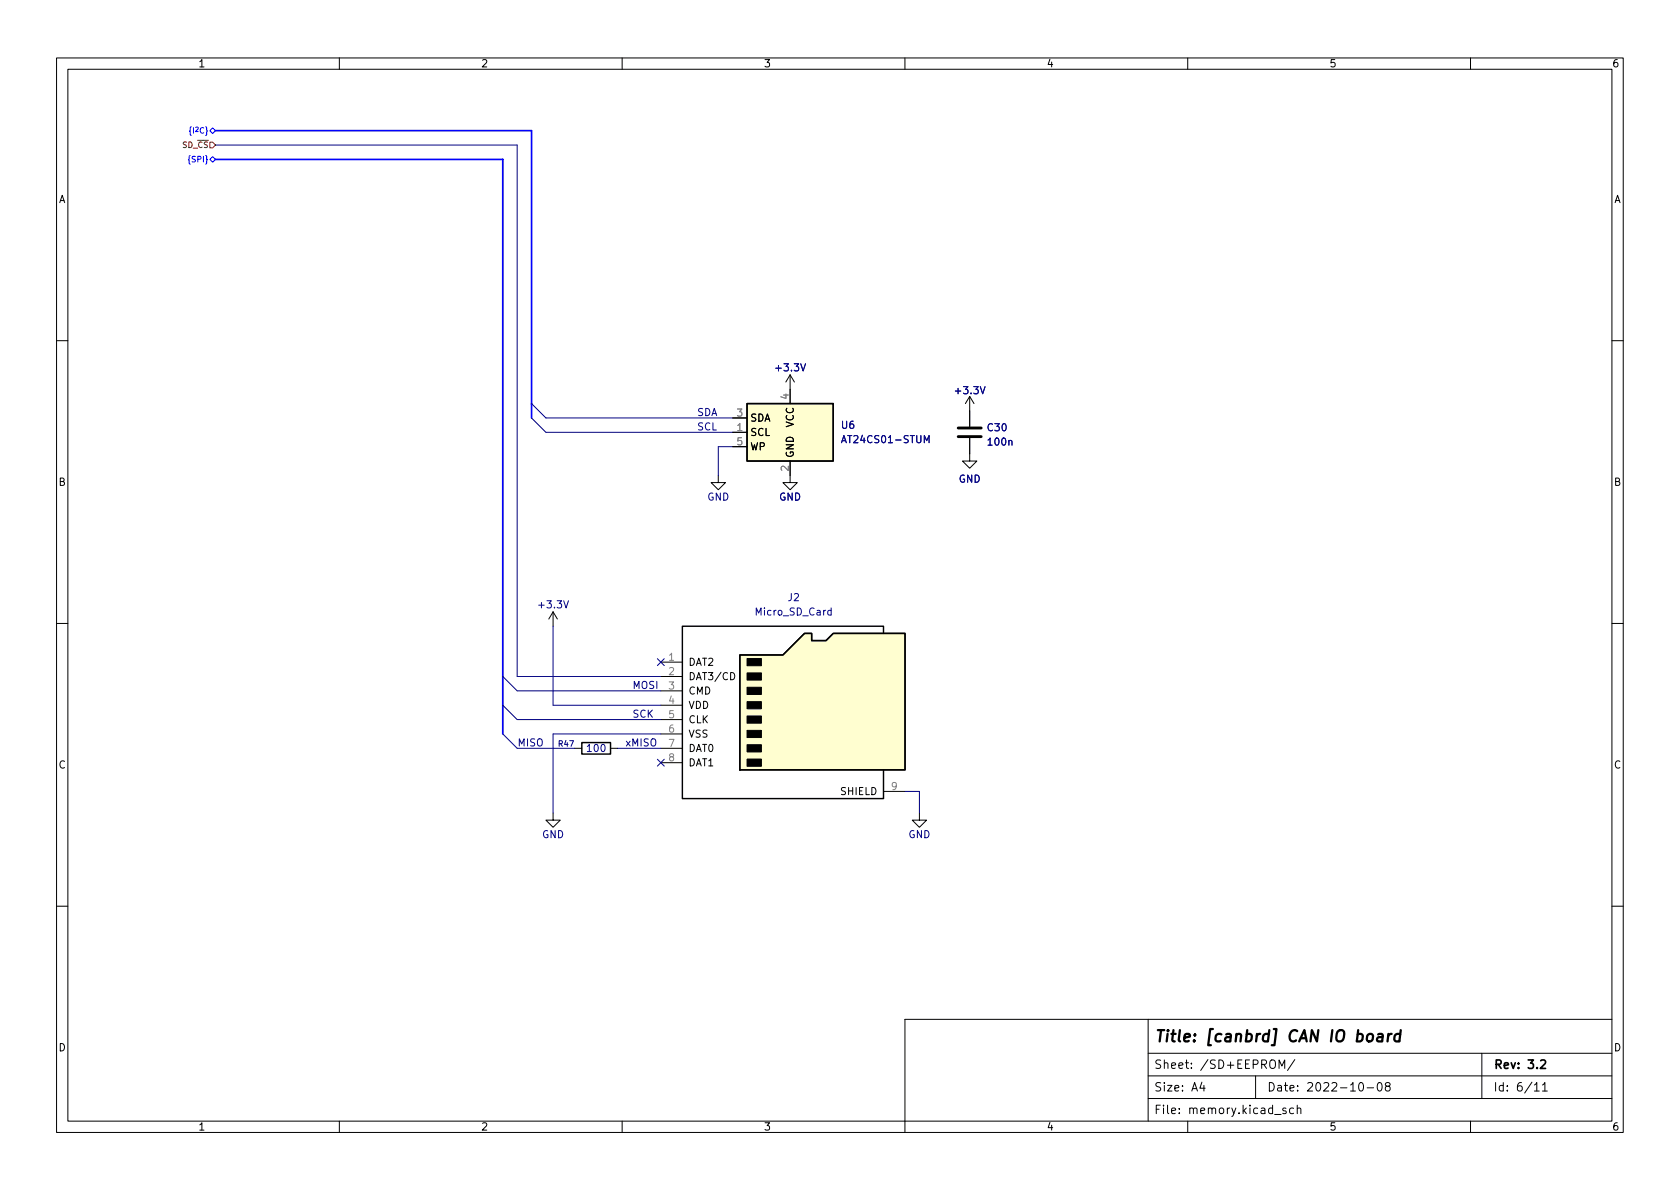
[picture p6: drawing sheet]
<svg xmlns="http://www.w3.org/2000/svg" width="297mm" height="210mm" viewBox="0 0 297 210" stroke-linecap="round" stroke-linejoin="round" font-family="sans-serif">
<g fill="none" stroke="#000" stroke-width=".18">
<path d="M10 10.2h277v190.1h-277zM12 12.2h273v186.1h-273zM60 10.2v2M110 10.2v2M160 10.2v2M210 10.2v2M260 10.2v2M10 60.2h2M129.5 76.4h2.6M129.5 73.9h2.6M129.5 79h2.6M139.7 66.3l-.8 1.3"/>
<path d="M139.7 66.3v5.1M139.7 66.3l.8 1.3M171.4 77.5v4h1.3l-1.3 1.3-1.2-1.3h1.2M171.4 70.1l-.7 1.3M171.4 70.1v5.3M171.4 70.1l.8 1.3M285 60.2h2M127 84.1v1.2h1.3l-1.3 1.3-1.3-1.3h1.3M139.7 81.5v3.8h1.3l-1.3 1.3-1.3-1.3h1.3M10 110.2h2M97.8 108.2l-.8 1.3M97.8 108.2v2.5"/>
<path d="M97.8 108.2l.8 1.3M116.8 117.1h3.8M116.8 119.6h3.8M129.2 118.9a.64 .64 0 0 1 .7 .7 .64 .64 0 0 1-.7 .6zM285 110.2h2M101.6 132.3h1.3M107.9 132.3h1.3M116.8 122.2h3.8M116.8 124.7h3.8M116.8 127.2h3.8M116.8 129.8h3.8M116.8 132.3h3.8"/>
<path d="M116.8 134.9h3.8M156.2 139.9h3.8M97.8 143.8v1.2h1.3l-1.3 1.3-1.3-1.3h1.3M162.6 143.8v1.2h1.2l-1.2 1.3-1.3-1.3h1.3M10 160.2h2M285 160.2h2M60 198.3v2M110 198.3v2M203 194.3h82M203 190.3h82M203 186.3h82M203 180.3v18"/>
<path d="M210 198.3v2M212.5 191.4l-.4 1h1M212.9 191.9v1M222 190.3v4M226.1 188.9v-1.5l.5 1.1 .5-1.1v1.5M227.4 196l-.4-.1-.2 .2 .1 .3 .5 .1v.4h-.6M228.7 196l-.4-.1-.3 .3v.4l.1 .3h.6M228.9 187.4l-1.3 1.9M229.4 196.1l.2-.2 .3 .1 .1 .9M229.4 195.4v1.5M240.4 191.5l.2-.1a.81 .81 0 0 1 .6 .7 .81 .81 0 0 1-.3 .8h-.2a.81 .81 0 0 1-.6-.6 .81 .81 0 0 1 .3-.8zM241.7 192.4h1.2"/>
<path d="M243.7 191.5l.2-.1a.81 .81 0 0 1 .5 .7 .81 .81 0 0 1-.3 .8h-.1a.81 .81 0 0 1-.6-.6 .81 .81 0 0 1 .3-.8zM245.2 192.1l-.3-.3 .1-.2 .2-.2 .4 .1 .2 .2-.1 .2-.6 .2-.2 .3 .1 .4 .2 .1h.3l.3-.3-.1-.4-.2-.1M260 198.3v2M262 186.3v8M271.3 191.9l.4-.5v1.5M271.3 192.9h.9M272.7 191.9l.4-.5v1.5M272.7 192.9h.9M285 180.3h-125v20"/>
</g>
<path d="M272.4 187.6l.6-.2 .2 .2 .1 .3-1 1h1" fill="none" stroke="#000" stroke-width=".3"/>
<path d="M243.7 182.9l.2-.1 .5 .1v1.3M244.5 183.3l-.7 .1a.4 .4 0 0 0-.3 .3 .4 .4 0 0 0 .2 .5l.7-.1M245.5 182.8l-.2 1.4M246.1 182.8l-.4 .1-.3 .3M247.6 182.9a.66 .66 0 0 0-1 .3l-.1 .6 .2 .3 .1 .1 .6-.1M247.7 182.2l-.3 2" fill="none" stroke="#000" stroke-width=".4"/>
<g fill="#fffed0" stroke="#fffed0" stroke-width=".18">
<path d="M132.1 71.4h15.2v10.1h-15.2z"/>
<path d="M130.8 115.8h7.6l3.8-3.8h1.3v1.3h2.5l1.3-1.3h12.7v24.1h-29.2z"/>
</g>
<path d="M132.1 71.4h15.2v10.1h-15.2zM130.8 115.8h7.6l3.8-3.8h1.3v1.3h2.5l1.3-1.3h12.7v24.1h-29.2zM156.2 112v-1.3h-35.6v30.5h35.6v-5.1M102.9 131.3h5v2h-5z" fill="none" stroke="#000" stroke-width=".25"/>
<path d="M148.8 78.3l.4-1.3 .4 1.3M163.4 78.3v-1.3l.4 .9 .5-.9v1.3M116.2 116.5l1.2 1.2M117.4 116.5l-1.2 1.2M147 108l-.4-.1-.2 .3 .1 .5h.5M147 107.5v1.3M116.2 134.3l1.2 1.2M117.4 134.3l-1.2 1.2" fill="none" stroke="#000084" stroke-width=".18"/>
<path d="M169.4 77.2h4.1M169.4 75.7h4.1" fill="none" stroke="#000" stroke-width=".51"/>
<path d="M132.1 119h2.5v1.3h-2.5zM132.1 116.5h2.5v1.2h-2.5zM132.1 134.2h2.5v1.3h-2.5zM132.1 131.7h2.5v1.3h-2.5zM132.1 129.2h2.5v1.2h-2.5zM132.1 126.6h2.5v1.3h-2.5zM132.1 124.1h2.5v1.2h-2.5zM132.1 121.5h2.5v1.3h-2.5z" fill="#000" stroke="#000" stroke-width=".18"/>
<path d="M37.6 22.6l.5 .5-.5 .5-.5-.5zM37.6 27.7l.5 .5-.5 .5-.5-.5z" fill="none" stroke="#00f" stroke-width=".18"/>
<path d="M37.1 25.1h.5l.5 .5-.5 .5h-.5z" fill="none" stroke="#800000" stroke-width=".18"/>
<path d="M38.1 28.2h50.8v101.6M38.1 23.1h55.9v50.8" fill="none" stroke="#00f" stroke-width=".3"/>
<path d="M38.1 25.6h53.3v94h25.4M94 71.4l2.5 2.5h33M94 73.9l2.5 2.5h33M129.5 79h-2.5v5.1M88.9 119.6l2.5 2.6h25.4M97.8 110.7v14h19M88.9 124.7l2.5 2.5h25.4M88.9 129.8l2.5 2.5h10.2M109.2 132.3h7.6M116.8 129.8h-19v14M160 139.9h2.6v3.9" fill="none" stroke="#000080" stroke-width=".18"/>
<text font-size="2.8" x="204" y="184.3">Title: [canbrd] CAN IO board</text>
<g font-size="2.1">
<text x="204" y="189">Sheet: /SD+EEPROM/</text>
<text x="264" y="189">Rev: 3.2</text>
<text x="204" y="193">Size: A4</text>
<text x="204" y="197">File: memory.kicad_sch</text>
<text x="224" y="193">Date: 2022-10-08</text>
<text x="264" y="193">Id: 6/11</text>
</g>
<g font-size="1.8">
<text x="35" y="11.9">1</text>
<text x="85" y="11.9">2</text>
<text x="135" y="11.9">3</text>
<text x="185" y="11.9">4</text>
<text x="235" y="11.9">5</text>
<text x="285" y="11.9">6</text>
<text x="10.3" y="35.9">A</text>
<text x="285.3" y="35.9">A</text>
<text x="132.6" y="77.1">SCL</text>
<text x="132.6" y="74.5">SDA</text>
<text x="140.3" y="75.6" transform="rotate(-90 140.3 75.6)">VCC</text>
<text x="132.6" y="79.6">WP</text>
<text x="140.3" y="81" transform="rotate(-90 140.3 81)">GND</text>
<text x="10.3" y="85.9">B</text>
<text x="285.3" y="85.9">B</text>
<text x="121.7" y="117.7">DAT2</text>
<text x="121.7" y="120.3">DAT3/CD</text>
<text x="121.7" y="122.8">CMD</text>
<text x="121.7" y="125.3">VDD</text>
<text x="121.7" y="127.9">CLK</text>
<text x="121.7" y="130.4">VSS</text>
<text x="10.3" y="135.9">C</text>
<text x="121.7" y="133">DAT0</text>
<text x="121.7" y="135.5">DAT1</text>
<text x="285.3" y="135.9">C</text>
<text x="148.7" y="140.6">SHIELD</text>
<text x="10.3" y="185.9">D</text>
<text x="285.3" y="185.9">D</text>
<text x="35" y="199.9">1</text>
<text x="85" y="199.9">2</text>
<text x="135" y="199.9">3</text>
<text x="185" y="199.9">4</text>
<text x="235" y="199.9">5</text>
<text x="285" y="199.9">6</text>
</g>
<g font-size="1.8" fill="#000084">
<text x="137.4" y="65.7">+3.3V</text>
<text x="169.1" y="69.7">+3.3V</text>
<text x="149.4" y="78.4">AT24CS01-STUM</text>
<text x="174.8" y="78.8">100n</text>
<text x="125" y="88.5">GND</text>
<text x="137.7" y="88.5">GND</text>
<text x="169.5" y="85.3">GND</text>
<text x="95.5" y="107.6">+3.3V</text>
<text x="133.7" y="108.8">Micro_SD_Card</text>
<text x="103.9" y="133">100</text>
<text x="95.8" y="148.2">GND</text>
<text x="160.6" y="148.2">GND</text>
</g>
<g font-size="1.8" fill="#808080">
<text x="139.4" y="70.6" transform="rotate(-90 139.4 70.6)">4</text>
<text x="130.3" y="76.2">1</text>
<text x="130.3" y="73.7">3</text>
<text x="130.3" y="78.7">5</text>
<text x="139.4" y="83.3" transform="rotate(-90 139.4 83.3)">2</text>
<text x="118.3" y="116.8">1</text>
<text x="118.3" y="119.4">2</text>
<text x="118.3" y="121.9">3</text>
<text x="118.3" y="124.5">4</text>
<text x="118.3" y="127">5</text>
<text x="118.3" y="129.5">6</text>
<text x="118.3" y="132.1">7</text>
<text x="118.3" y="134.6">8</text>
<text x="157.6" y="139.7">9</text>
</g>
<g font-size="1.8" fill="#000080">
<text x="123.2" y="76.1">SCL</text>
<text x="123.2" y="73.6">SDA</text>
<text x="148.8" y="75.8">U6</text>
<text x="174.7" y="76.2">C30</text>
<text x="139.4" y="106.3">J2</text>
<text x="111.8" y="121.8">MOSI</text>
<text x="91.4" y="132">MISO</text>
<text x="110.5" y="132">xMISO</text>
<text x="111.8" y="126.9">SCK</text>
</g>
<g font-size="1.4" fill="#00f">
<text x="31.8" y="23.6">{I^{2}C}</text>
<text x="33.6" y="28.7">{SPI}</text>
</g>
<text font-size="1.4" fill="#800000" x="31.2" y="26.1">SD_~{CS}</text>
<text font-size="1.4" fill="#000080" x="98.8" y="132">R47</text>
</svg>
